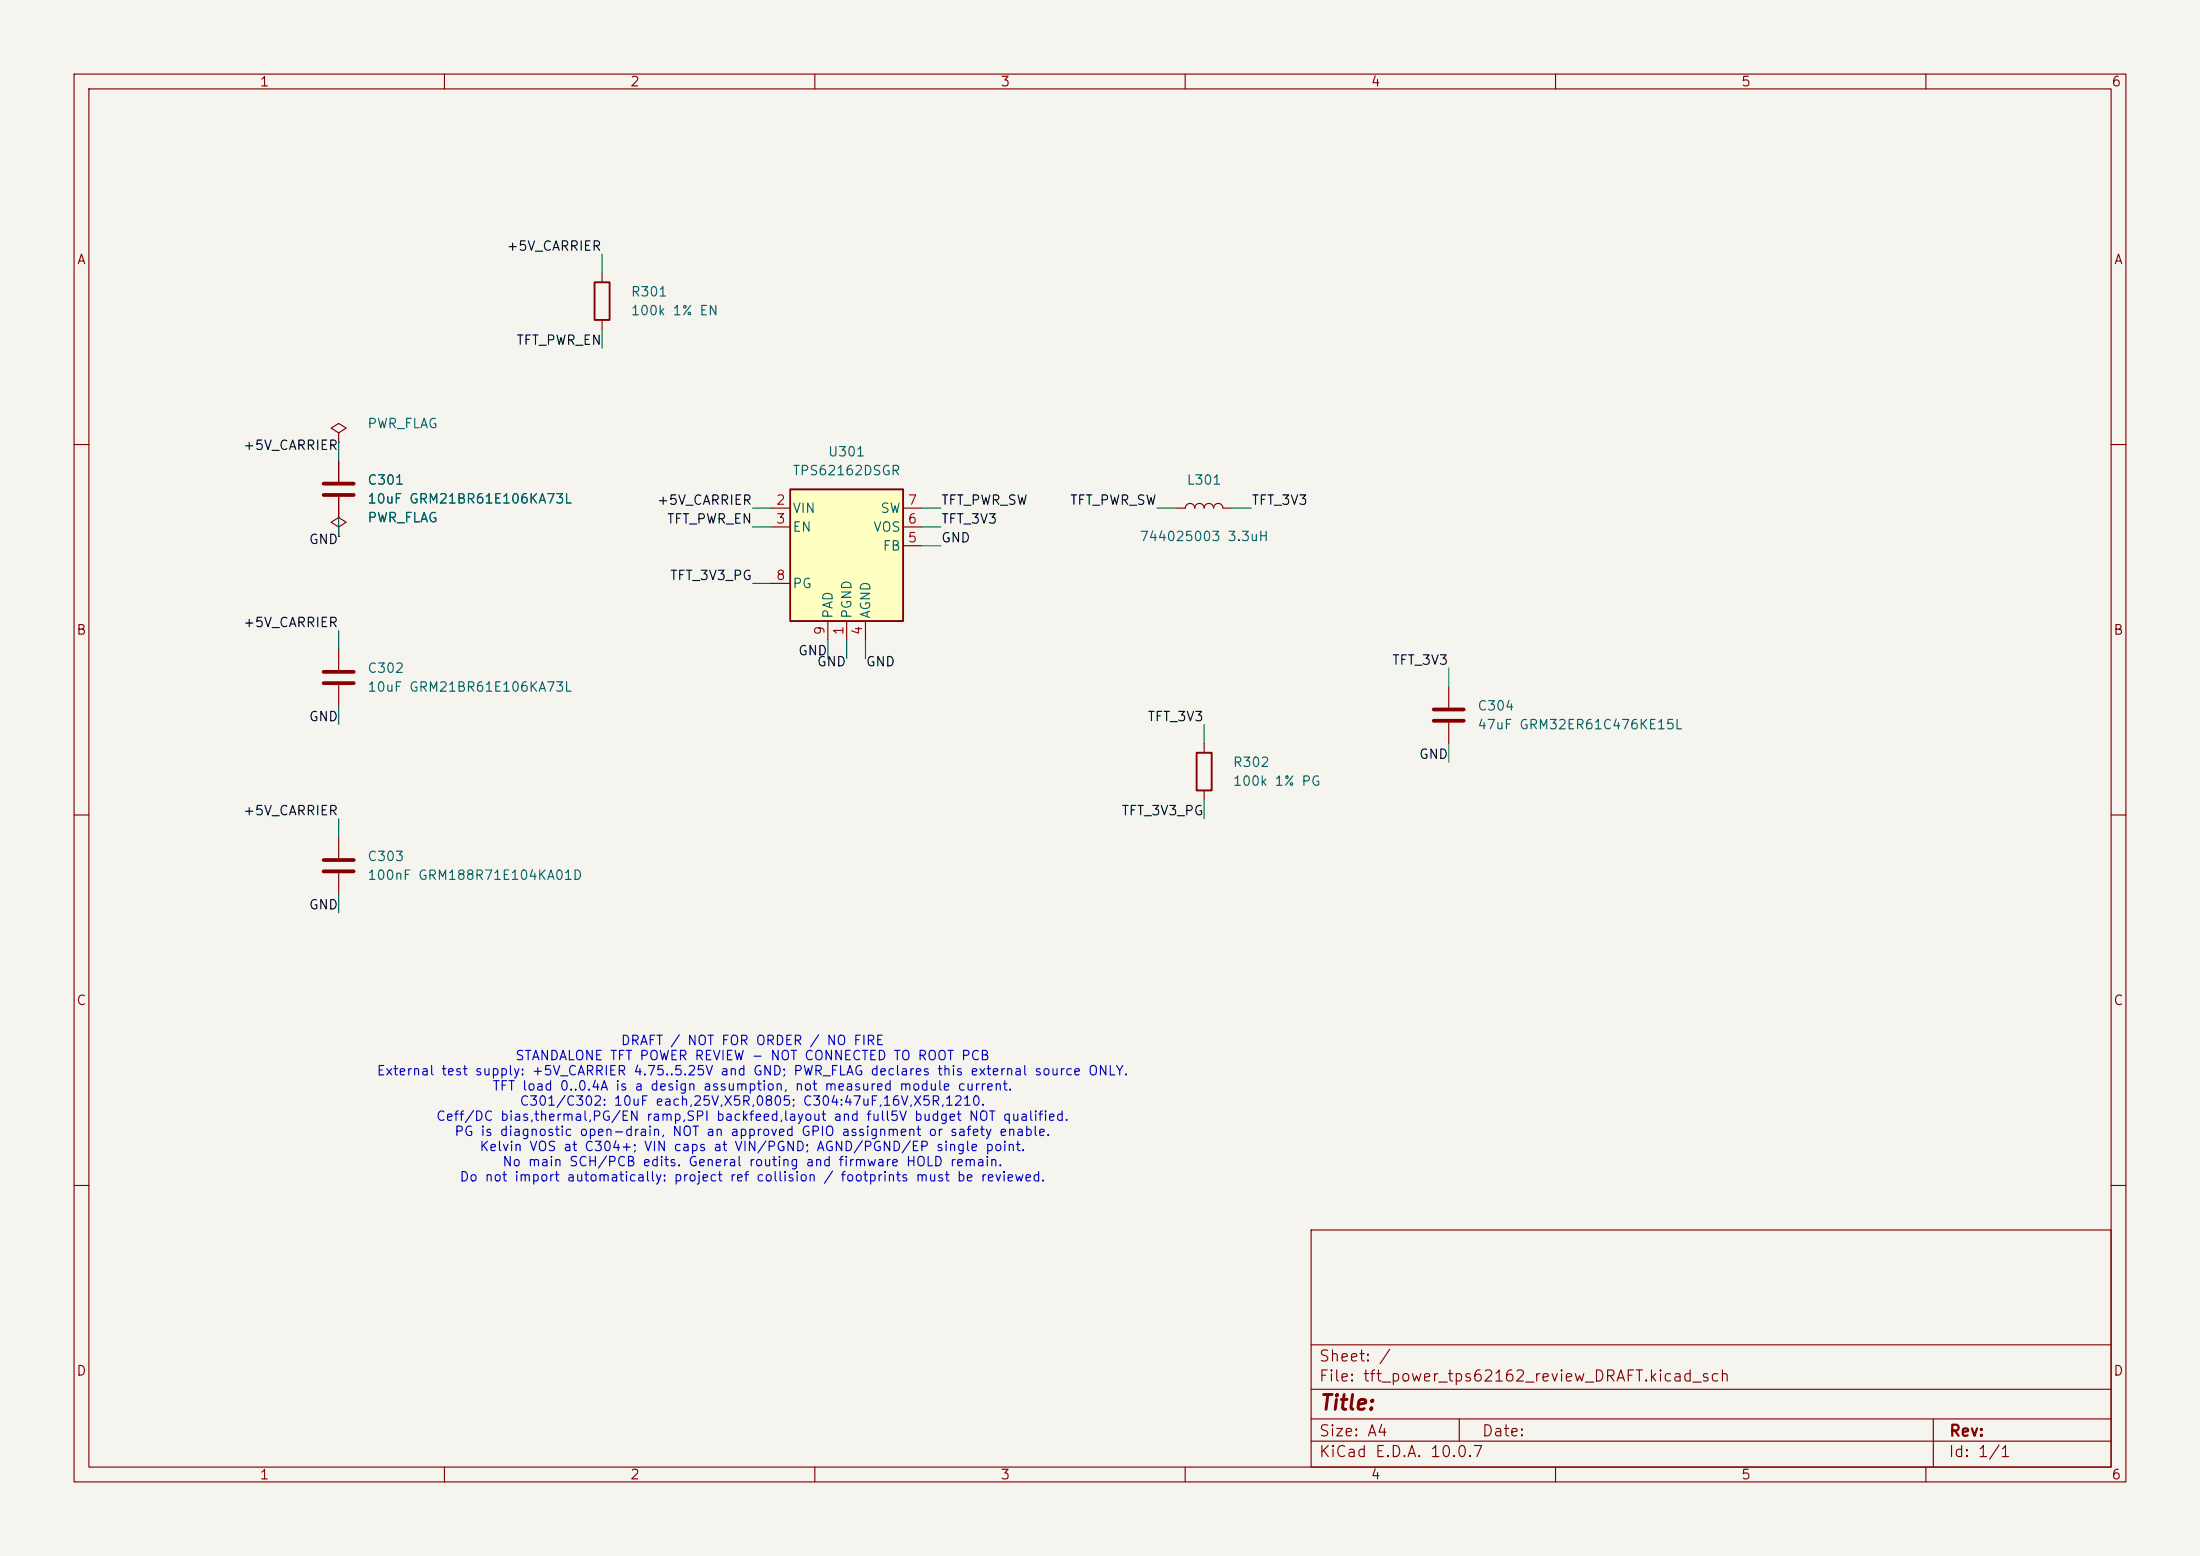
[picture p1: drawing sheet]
(kicad_sch
 (version 20250114)
 (generator "eeschema")
 (generator_version "9.0")
 (paper "A4")
 (lib_symbols
  (symbol "Regulator_Switching:TPS62170DSG"
  (pin_names
   (offset 0.254))
  (exclude_from_sim no)
  (in_bom yes)
  (on_board yes)
  (in_pos_files yes)
  (duplicate_pin_numbers_are_jumpers no)
  (property "Reference" "U" (at -7.62 11.43 0) (show_name no) (do_not_autoplace no) (effects (font (size 1.27 1.27)) (justify left)))
  (property "Value" "TPS62170DSG" (at -1.27 11.43 0) (show_name no) (do_not_autoplace no) (effects (font (size 1.27 1.27)) (justify left)))
  (property "Footprint" "Package_SON:Texas_DSG0008A_WSON-8-1EP_2x2mm_P0.5mm_EP0.9x1.6mm_ThermalVias" (at 3.81 -8.89 0) (show_name no) (do_not_autoplace no) (hide yes) (effects (font (size 1.27 1.27)) (justify left)))
  (property "Datasheet" "http://www.ti.com/lit/ds/symlink/tps62170.pdf" (at 0 13.97 0) (show_name no) (do_not_autoplace no) (hide yes) (effects (font (size 1.27 1.27))))
  (property "Description" "500mA Step-Down Converter with DCS-Control, adjustable output, 3-17V input voltage, WSON-8" (at 0 0 0) (show_name no) (do_not_autoplace no) (hide yes) (effects (font (size 1.27 1.27))))
  (symbol "TPS62170DSG_0_1"
   (rectangle (start -7.62 10.16) (end 7.62 -7.62) (stroke (width 0.254) (type default)) (fill (type background))))
  (symbol "TPS62170DSG_1_1"
   (pin power_in line (at 0 -10.16 90) (length 2.54) (name "PGND" (effects (font (size 1.27 1.27)))) (number "1" (effects (font (size 1.27 1.27)))))
   (pin power_in line (at -10.16 7.62 0) (length 2.54) (name "VIN" (effects (font (size 1.27 1.27)))) (number "2" (effects (font (size 1.27 1.27)))))
   (pin input line (at -10.16 5.08 0) (length 2.54) (name "EN" (effects (font (size 1.27 1.27)))) (number "3" (effects (font (size 1.27 1.27)))))
   (pin power_in line (at 2.54 -10.16 90) (length 2.54) (name "AGND" (effects (font (size 1.27 1.27)))) (number "4" (effects (font (size 1.27 1.27)))))
   (pin input line (at 10.16 2.54 180) (length 2.54) (name "FB" (effects (font (size 1.27 1.27)))) (number "5" (effects (font (size 1.27 1.27)))))
   (pin input line (at 10.16 5.08 180) (length 2.54) (name "VOS" (effects (font (size 1.27 1.27)))) (number "6" (effects (font (size 1.27 1.27)))))
   (pin output line (at 10.16 7.62 180) (length 2.54) (name "SW" (effects (font (size 1.27 1.27)))) (number "7" (effects (font (size 1.27 1.27)))))
   (pin open_collector line (at -10.16 -2.54 0) (length 2.54) (name "PG" (effects (font (size 1.27 1.27)))) (number "8" (effects (font (size 1.27 1.27)))))
   (pin power_in line (at -2.54 -10.16 90) (length 2.54) (name "PAD" (effects (font (size 1.27 1.27)))) (number "9" (effects (font (size 1.27 1.27))))))
  (embedded_fonts no))
  (symbol "Device:L"
  (pin_numbers (hide yes))
  (pin_names
   (offset 1.016) (hide yes))
  (exclude_from_sim no)
  (in_bom yes)
  (on_board yes)
  (in_pos_files yes)
  (duplicate_pin_numbers_are_jumpers no)
  (property "Reference" "L" (at -1.27 0 90) (show_name no) (do_not_autoplace no) (effects (font (size 1.27 1.27))))
  (property "Value" "L" (at 1.905 0 90) (show_name no) (do_not_autoplace no) (effects (font (size 1.27 1.27))))
  (property "Footprint" "" (at 0 0 0) (show_name no) (do_not_autoplace no) (hide yes) (effects (font (size 1.27 1.27))))
  (property "Datasheet" "" (at 0 0 0) (show_name no) (do_not_autoplace no) (hide yes) (effects (font (size 1.27 1.27))))
  (property "Description" "Inductor" (at 0 0 0) (show_name no) (do_not_autoplace no) (hide yes) (effects (font (size 1.27 1.27))))
  (symbol "L_0_1"
   (arc (start 0 2.54) (mid 0.6323 1.905) (end 0 1.27) (stroke (width 0) (type default)) (fill (type none)))
   (arc (start 0 1.27) (mid 0.6323 0.635) (end 0 0) (stroke (width 0) (type default)) (fill (type none)))
   (arc (start 0 0) (mid 0.6323 -0.635) (end 0 -1.27) (stroke (width 0) (type default)) (fill (type none)))
   (arc (start 0 -1.27) (mid 0.6323 -1.905) (end 0 -2.54) (stroke (width 0) (type default)) (fill (type none))))
  (symbol "L_1_1"
   (pin passive line (at 0 3.81 270) (length 1.27) (name "1" (effects (font (size 1.27 1.27)))) (number "1" (effects (font (size 1.27 1.27)))))
   (pin passive line (at 0 -3.81 90) (length 1.27) (name "2" (effects (font (size 1.27 1.27)))) (number "2" (effects (font (size 1.27 1.27))))))
  (embedded_fonts no))
  (symbol "Device:C"
  (pin_numbers (hide yes))
  (pin_names
   (offset 0.254))
  (exclude_from_sim no)
  (in_bom yes)
  (on_board yes)
  (in_pos_files yes)
  (duplicate_pin_numbers_are_jumpers no)
  (property "Reference" "C" (at 0.635 2.54 0) (show_name no) (do_not_autoplace no) (effects (font (size 1.27 1.27)) (justify left)))
  (property "Value" "C" (at 0.635 -2.54 0) (show_name no) (do_not_autoplace no) (effects (font (size 1.27 1.27)) (justify left)))
  (property "Footprint" "" (at 0.9652 -3.81 0) (show_name no) (do_not_autoplace no) (hide yes) (effects (font (size 1.27 1.27))))
  (property "Datasheet" "" (at 0 0 0) (show_name no) (do_not_autoplace no) (hide yes) (effects (font (size 1.27 1.27))))
  (property "Description" "Unpolarized capacitor" (at 0 0 0) (show_name no) (do_not_autoplace no) (hide yes) (effects (font (size 1.27 1.27))))
  (symbol "C_0_1"
   (polyline (pts (xy -2.032 0.762) (xy 2.032 0.762)) (stroke (width 0.508) (type default)) (fill (type none)))
   (polyline (pts (xy -2.032 -0.762) (xy 2.032 -0.762)) (stroke (width 0.508) (type default)) (fill (type none))))
  (symbol "C_1_1"
   (pin passive line (at 0 3.81 270) (length 2.794) (name "" (effects (font (size 1.27 1.27)))) (number "1" (effects (font (size 1.27 1.27)))))
   (pin passive line (at 0 -3.81 90) (length 2.794) (name "" (effects (font (size 1.27 1.27)))) (number "2" (effects (font (size 1.27 1.27))))))
  (embedded_fonts no))
  (symbol "Device:R"
  (pin_numbers (hide yes))
  (pin_names
   (offset 0))
  (exclude_from_sim no)
  (in_bom yes)
  (on_board yes)
  (in_pos_files yes)
  (duplicate_pin_numbers_are_jumpers no)
  (property "Reference" "R" (at 2.032 0 90) (show_name no) (do_not_autoplace no) (effects (font (size 1.27 1.27))))
  (property "Value" "R" (at 0 0 90) (show_name no) (do_not_autoplace no) (effects (font (size 1.27 1.27))))
  (property "Footprint" "" (at -1.778 0 90) (show_name no) (do_not_autoplace no) (hide yes) (effects (font (size 1.27 1.27))))
  (property "Datasheet" "" (at 0 0 0) (show_name no) (do_not_autoplace no) (hide yes) (effects (font (size 1.27 1.27))))
  (property "Description" "Resistor" (at 0 0 0) (show_name no) (do_not_autoplace no) (hide yes) (effects (font (size 1.27 1.27))))
  (symbol "R_0_1"
   (rectangle (start -1.016 -2.54) (end 1.016 2.54) (stroke (width 0.254) (type default)) (fill (type none))))
  (symbol "R_1_1"
   (pin passive line (at 0 3.81 270) (length 1.27) (name "" (effects (font (size 1.27 1.27)))) (number "1" (effects (font (size 1.27 1.27)))))
   (pin passive line (at 0 -3.81 90) (length 1.27) (name "" (effects (font (size 1.27 1.27)))) (number "2" (effects (font (size 1.27 1.27))))))
  (embedded_fonts no))
  (symbol "power:PWR_FLAG"
  (power global)
  (pin_numbers (hide yes))
  (pin_names
   (offset 0) (hide yes))
  (exclude_from_sim no)
  (in_bom yes)
  (on_board yes)
  (in_pos_files yes)
  (duplicate_pin_numbers_are_jumpers no)
  (property "Reference" "#FLG" (at 0 1.905 0) (show_name no) (do_not_autoplace no) (hide yes) (effects (font (size 1.27 1.27))))
  (property "Value" "PWR_FLAG" (at 0 3.81 0) (show_name no) (do_not_autoplace no) (effects (font (size 1.27 1.27))))
  (property "Footprint" "" (at 0 0 0) (show_name no) (do_not_autoplace no) (hide yes) (effects (font (size 1.27 1.27))))
  (property "Datasheet" "" (at 0 0 0) (show_name no) (do_not_autoplace no) (hide yes) (effects (font (size 1.27 1.27))))
  (property "Description" "Special symbol for telling ERC where power comes from" (at 0 0 0) (show_name no) (do_not_autoplace no) (hide yes) (effects (font (size 1.27 1.27))))
  (symbol "PWR_FLAG_0_0"
   (pin power_out line (at 0 0 90) (length 0) (name "" (effects (font (size 1.27 1.27)))) (number "1" (effects (font (size 1.27 1.27))))))
  (symbol "PWR_FLAG_0_1"
   (polyline (pts (xy 0 0) (xy 0 1.27) (xy -1.016 1.905) (xy 0 2.54) (xy 1.016 1.905) (xy 0 1.27)) (stroke (width 0) (type default)) (fill (type none))))
  (embedded_fonts no)))
 (symbol
 (lib_name "Regulator_Switching:TPS62170DSG")
 (lib_id "Regulator_Switching:TPS62170DSG")
 (at 114.3 76.2 0)
 (unit 1)
 (exclude_from_sim no)
 (in_bom yes)
 (on_board yes)
 (dnp no)
 (property "Reference" "U301"
  (at 114.3 60.96 0)
  (effects (font (size 1.27 1.27))))
 (property "Value" "TPS62162DSGR"
  (at 114.3 63.5 0)
  (effects (font (size 1.27 1.27))))
 (property "Footprint" "Package_SON:Texas_DSG0008A_WSON-8-1EP_2x2mm_P0.5mm_EP0.9x1.6mm_ThermalVias"
  (at 114.3 76.2 0)
  (effects (font (size 1.27 1.27)) (hide yes)))
 (property "Datasheet" "https://www.ti.com/lit/ds/symlink/tps62160.pdf"
  (at 114.3 76.2 0)
  (effects (font (size 1.27 1.27)) (hide yes)))
 (property "Description" "TPS62162DSGR fixed3.3V/1A. Reused TPS62170DSG geometry only: all9pins checked against TPS6216x SLVSAM2E p4. Standalone review, not integrated."
 (id 0)
 (at 114.3 76.2 0)
 (effects
  (font (size 1.27 1.27))
  (hide yes)))
 (pin "1")
 (pin "2")
 (pin "3")
 (pin "4")
 (pin "5")
 (pin "6")
 (pin "7")
 (pin "8")
 (pin "9")
 (instances
  (project "tft_power_tps62162_review_DRAFT" (path "" (reference "U301") (unit 1)))))
 (symbol
 (lib_name "Device:L")
 (lib_id "Device:L")
 (at 162.56 68.58 90)
 (unit 1)
 (exclude_from_sim no)
 (in_bom yes)
 (on_board yes)
 (dnp no)
 (property "Reference" "L301"
  (at 162.56 64.77 90)
  (effects (font (size 1.27 1.27))))
 (property "Value" "744025003 3.3uH"
  (at 162.56 72.39 90)
  (effects (font (size 1.27 1.27))))
 (property "Footprint" "Sirokko_TFT_Passives:L_Wuerth_744025003_2828_Reflow"
  (at 162.56 68.58 0)
  (effects (font (size 1.27 1.27)) (hide yes)))
 (property "Datasheet" "~"
  (at 162.56 68.58 0)
  (effects (font (size 1.27 1.27)) (hide yes)))
 (pin "1")
 (pin "2")
 (instances
  (project "tft_power_tps62162_review_DRAFT" (path "" (reference "L301") (unit 1)))))
 (symbol
 (lib_name "Device:C")
 (lib_id "Device:C")
 (at 45.72 66.04 0)
 (unit 1)
 (exclude_from_sim no)
 (in_bom yes)
 (on_board yes)
 (dnp no)
 (property "Reference" "C301"
  (at 49.53 64.77 0)
  (effects (font (size 1.27 1.27)) (justify left)))
 (property "Value" "10uF GRM21BR61E106KA73L"
  (at 49.53 67.31 0)
  (effects (font (size 1.27 1.27)) (justify left)))
 (property "Footprint" "Sirokko_TFT_Passives:C_Murata_GRM21B_2012_Reflow"
  (at 45.72 66.04 0)
  (effects (font (size 1.27 1.27)) (hide yes)))
 (property "Datasheet" "~"
  (at 45.72 66.04 0)
  (effects (font (size 1.27 1.27)) (hide yes)))
 (pin "1")
 (pin "2")
 (instances
  (project "tft_power_tps62162_review_DRAFT" (path "" (reference "C301") (unit 1)))))
 (symbol
 (lib_name "Device:C")
 (lib_id "Device:C")
 (at 45.72 91.44 0)
 (unit 1)
 (exclude_from_sim no)
 (in_bom yes)
 (on_board yes)
 (dnp no)
 (property "Reference" "C302"
  (at 49.53 90.17 0)
  (effects (font (size 1.27 1.27)) (justify left)))
 (property "Value" "10uF GRM21BR61E106KA73L"
  (at 49.53 92.71 0)
  (effects (font (size 1.27 1.27)) (justify left)))
 (property "Footprint" "Sirokko_TFT_Passives:C_Murata_GRM21B_2012_Reflow"
  (at 45.72 91.44 0)
  (effects (font (size 1.27 1.27)) (hide yes)))
 (property "Datasheet" "~"
  (at 45.72 91.44 0)
  (effects (font (size 1.27 1.27)) (hide yes)))
 (pin "1")
 (pin "2")
 (instances
  (project "tft_power_tps62162_review_DRAFT" (path "" (reference "C302") (unit 1)))))
 (symbol
 (lib_name "Device:C")
 (lib_id "Device:C")
 (at 45.72 116.84 0)
 (unit 1)
 (exclude_from_sim no)
 (in_bom yes)
 (on_board yes)
 (dnp no)
 (property "Reference" "C303"
  (at 49.53 115.57 0)
  (effects (font (size 1.27 1.27)) (justify left)))
 (property "Value" "100nF GRM188R71E104KA01D"
  (at 49.53 118.11 0)
  (effects (font (size 1.27 1.27)) (justify left)))
 (property "Footprint" "Sirokko_TFT_Passives:C_Murata_GRM188_1608_Reflow"
  (at 45.72 116.84 0)
  (effects (font (size 1.27 1.27)) (hide yes)))
 (property "Datasheet" "~"
  (at 45.72 116.84 0)
  (effects (font (size 1.27 1.27)) (hide yes)))
 (pin "1")
 (pin "2")
 (instances
  (project "tft_power_tps62162_review_DRAFT" (path "" (reference "C303") (unit 1)))))
 (symbol
 (lib_name "Device:C")
 (lib_id "Device:C")
 (at 195.58 96.52 0)
 (unit 1)
 (exclude_from_sim no)
 (in_bom yes)
 (on_board yes)
 (dnp no)
 (property "Reference" "C304"
  (at 199.39 95.25 0)
  (effects (font (size 1.27 1.27)) (justify left)))
 (property "Value" "47uF GRM32ER61C476KE15L"
  (at 199.39 97.79 0)
  (effects (font (size 1.27 1.27)) (justify left)))
 (property "Footprint" "Sirokko_TFT_Passives:C_Murata_GRM32E_3225_Reflow"
  (at 195.58 96.52 0)
  (effects (font (size 1.27 1.27)) (hide yes)))
 (property "Datasheet" "~"
  (at 195.58 96.52 0)
  (effects (font (size 1.27 1.27)) (hide yes)))
 (pin "1")
 (pin "2")
 (instances
  (project "tft_power_tps62162_review_DRAFT" (path "" (reference "C304") (unit 1)))))
 (symbol
 (lib_name "Device:R")
 (lib_id "Device:R")
 (at 81.28 40.64 0)
 (unit 1)
 (exclude_from_sim no)
 (in_bom yes)
 (on_board yes)
 (dnp no)
 (property "Reference" "R301"
  (at 85.09 39.37 0)
  (effects (font (size 1.27 1.27)) (justify left)))
 (property "Value" "100k 1% EN"
  (at 85.09 41.91 0)
  (effects (font (size 1.27 1.27)) (justify left)))
 (property "Footprint" "Sirokko_TFT_Passives:R_Yageo_RC0603_1608_Reflow"
  (at 81.28 40.64 0)
  (effects (font (size 1.27 1.27)) (hide yes)))
 (property "Datasheet" "https://static.chipdip.ru/lib/720/DOC012720002.pdf"
  (at 81.28 40.64 0)
  (effects (font (size 1.27 1.27)) (hide yes)))
 (property "MPN" "RC0603FR-07100KL"
 (id 0)
 (at 81.28 40.64 0)
 (effects
  (font (size 1.27 1.27))
  (hide yes)))
 (property "Manufacturer" "Yageo"
 (id 1)
 (at 81.28 40.64 0)
 (effects
  (font (size 1.27 1.27))
  (hide yes)))
 (property "Supplier" "ChipDip9000632023"
 (id 2)
 (at 81.28 40.64 0)
 (effects
  (font (size 1.27 1.27))
  (hide yes)))
 (property "Supplier_URL" "https://www.chipdip.ru/product/rc0603fr-07100kl"
 (id 3)
 (at 81.28 40.64 0)
 (effects
  (font (size 1.27 1.27))
  (hide yes)))
 (pin "1")
 (pin "2")
 (instances
  (project "tft_power_tps62162_review_DRAFT" (path "" (reference "R301") (unit 1)))))
 (symbol
 (lib_name "Device:R")
 (lib_id "Device:R")
 (at 162.56 104.14 0)
 (unit 1)
 (exclude_from_sim no)
 (in_bom yes)
 (on_board yes)
 (dnp no)
 (property "Reference" "R302"
  (at 166.37 102.87 0)
  (effects (font (size 1.27 1.27)) (justify left)))
 (property "Value" "100k 1% PG"
  (at 166.37 105.41 0)
  (effects (font (size 1.27 1.27)) (justify left)))
 (property "Footprint" "Sirokko_TFT_Passives:R_Yageo_RC0603_1608_Reflow"
  (at 162.56 104.14 0)
  (effects (font (size 1.27 1.27)) (hide yes)))
 (property "Datasheet" "https://static.chipdip.ru/lib/720/DOC012720002.pdf"
  (at 162.56 104.14 0)
  (effects (font (size 1.27 1.27)) (hide yes)))
 (property "MPN" "RC0603FR-07100KL"
 (id 0)
 (at 162.56 104.14 0)
 (effects
  (font (size 1.27 1.27))
  (hide yes)))
 (property "Manufacturer" "Yageo"
 (id 1)
 (at 162.56 104.14 0)
 (effects
  (font (size 1.27 1.27))
  (hide yes)))
 (property "Supplier" "ChipDip9000632023"
 (id 2)
 (at 162.56 104.14 0)
 (effects
  (font (size 1.27 1.27))
  (hide yes)))
 (property "Supplier_URL" "https://www.chipdip.ru/product/rc0603fr-07100kl"
 (id 3)
 (at 162.56 104.14 0)
 (effects
  (font (size 1.27 1.27))
  (hide yes)))
 (pin "1")
 (pin "2")
 (instances
  (project "tft_power_tps62162_review_DRAFT" (path "" (reference "R302") (unit 1)))))
 (symbol
 (lib_name "power:PWR_FLAG")
 (lib_id "power:PWR_FLAG")
 (at 45.72 59.69 0)
 (unit 1)
 (exclude_from_sim no)
 (in_bom yes)
 (on_board yes)
 (dnp no)
 (property "Reference" "#FLG301"
  (at 45.72 55.88 0)
  (effects (font (size 1.27 1.27)) (hide yes)))
 (property "Value" "PWR_FLAG"
  (at 49.53 57.15 0)
  (effects (font (size 1.27 1.27)) (justify left)))
 (property "Footprint" ""
  (at 45.72 59.69 0)
  (effects (font (size 1.27 1.27)) (hide yes)))
 (property "Datasheet" "~"
  (at 45.72 59.69 0)
  (effects (font (size 1.27 1.27)) (hide yes)))
 (pin "1")
 (instances
  (project "tft_power_tps62162_review_DRAFT" (path "" (reference "#FLG301") (unit 1)))))
 (symbol
 (lib_name "power:PWR_FLAG")
 (lib_id "power:PWR_FLAG")
 (at 45.72 72.39 0)
 (unit 1)
 (exclude_from_sim no)
 (in_bom yes)
 (on_board yes)
 (dnp no)
 (property "Reference" "#FLG302"
  (at 45.72 68.58 0)
  (effects (font (size 1.27 1.27)) (hide yes)))
 (property "Value" "PWR_FLAG"
  (at 49.53 69.85 0)
  (effects (font (size 1.27 1.27)) (justify left)))
 (property "Footprint" ""
  (at 45.72 72.39 0)
  (effects (font (size 1.27 1.27)) (hide yes)))
 (property "Datasheet" "~"
  (at 45.72 72.39 0)
  (effects (font (size 1.27 1.27)) (hide yes)))
 (pin "1")
 (instances
  (project "tft_power_tps62162_review_DRAFT" (path "" (reference "#FLG302") (unit 1)))))
 (wire
 (pts
  (xy 104.14 68.58) (xy 101.6 68.58))
 (stroke
  (width 0)
  (type default)))
 (wire
 (pts
  (xy 45.72 62.23) (xy 45.72 59.69))
 (stroke
  (width 0)
  (type default)))
 (wire
 (pts
  (xy 45.72 87.63) (xy 45.72 85.09))
 (stroke
  (width 0)
  (type default)))
 (wire
 (pts
  (xy 45.72 113.03) (xy 45.72 110.49))
 (stroke
  (width 0)
  (type default)))
 (wire
 (pts
  (xy 81.28 36.83) (xy 81.28 34.29))
 (stroke
  (width 0)
  (type default)))
 (wire
 (pts
  (xy 114.3 86.36) (xy 114.3 88.9))
 (stroke
  (width 0)
  (type default)))
 (wire
 (pts
  (xy 116.84 86.36) (xy 116.84 88.9))
 (stroke
  (width 0)
  (type default)))
 (wire
 (pts
  (xy 124.46 73.66) (xy 127 73.66))
 (stroke
  (width 0)
  (type default)))
 (wire
 (pts
  (xy 111.76 86.36) (xy 111.76 88.9))
 (stroke
  (width 0)
  (type default)))
 (wire
 (pts
  (xy 45.72 69.85) (xy 45.72 72.39))
 (stroke
  (width 0)
  (type default)))
 (wire
 (pts
  (xy 45.72 95.25) (xy 45.72 97.79))
 (stroke
  (width 0)
  (type default)))
 (wire
 (pts
  (xy 45.72 120.65) (xy 45.72 123.19))
 (stroke
  (width 0)
  (type default)))
 (wire
 (pts
  (xy 195.58 100.33) (xy 195.58 102.87))
 (stroke
  (width 0)
  (type default)))
 (wire
 (pts
  (xy 104.14 71.12) (xy 101.6 71.12))
 (stroke
  (width 0)
  (type default)))
 (wire
 (pts
  (xy 81.28 44.45) (xy 81.28 46.99))
 (stroke
  (width 0)
  (type default)))
 (wire
 (pts
  (xy 124.46 68.58) (xy 127 68.58))
 (stroke
  (width 0)
  (type default)))
 (wire
 (pts
  (xy 158.75 68.58) (xy 156.21 68.58))
 (stroke
  (width 0)
  (type default)))
 (wire
 (pts
  (xy 124.46 71.12) (xy 127 71.12))
 (stroke
  (width 0)
  (type default)))
 (wire
 (pts
  (xy 166.37 68.58) (xy 168.91 68.58))
 (stroke
  (width 0)
  (type default)))
 (wire
 (pts
  (xy 195.58 92.71) (xy 195.58 90.17))
 (stroke
  (width 0)
  (type default)))
 (wire
 (pts
  (xy 162.56 100.33) (xy 162.56 97.79))
 (stroke
  (width 0)
  (type default)))
 (wire
 (pts
  (xy 104.14 78.74) (xy 101.6 78.74))
 (stroke
  (width 0)
  (type default)))
 (wire
 (pts
  (xy 162.56 107.95) (xy 162.56 110.49))
 (stroke
  (width 0)
  (type default)))
 (label "+5V_CARRIER"
  (at 101.6 68.58 180)
  (effects (font (size 1.27 1.27)) (justify right bottom)))
 (label "+5V_CARRIER"
  (at 45.72 59.69 0)
  (effects (font (size 1.27 1.27)) (justify right top)))
 (label "+5V_CARRIER"
  (at 45.72 85.09 0)
  (effects (font (size 1.27 1.27)) (justify right bottom)))
 (label "+5V_CARRIER"
  (at 45.72 110.49 0)
  (effects (font (size 1.27 1.27)) (justify right bottom)))
 (label "+5V_CARRIER"
  (at 81.28 34.29 0)
  (effects (font (size 1.27 1.27)) (justify right bottom)))
 (label "GND"
  (at 114.3 88.9 0)
  (effects (font (size 1.27 1.27)) (justify right top)))
 (label "GND"
  (at 116.84 88.9 0)
  (effects (font (size 1.27 1.27)) (justify left top)))
 (label "GND"
  (at 127 73.66 0)
  (effects (font (size 1.27 1.27)) (justify left bottom)))
 (label "GND"
  (at 111.76 88.9 0)
  (effects (font (size 1.27 1.27)) (justify right bottom)))
 (label "GND"
  (at 45.72 72.39 0)
  (effects (font (size 1.27 1.27)) (justify right top)))
 (label "GND"
  (at 45.72 97.79 0)
  (effects (font (size 1.27 1.27)) (justify right bottom)))
 (label "GND"
  (at 45.72 123.19 0)
  (effects (font (size 1.27 1.27)) (justify right bottom)))
 (label "GND"
  (at 195.58 102.87 0)
  (effects (font (size 1.27 1.27)) (justify right bottom)))
 (label "TFT_PWR_EN"
  (at 101.6 71.12 180)
  (effects (font (size 1.27 1.27)) (justify right bottom)))
 (label "TFT_PWR_EN"
  (at 81.28 46.99 0)
  (effects (font (size 1.27 1.27)) (justify right bottom)))
 (label "TFT_PWR_SW"
  (at 127 68.58 0)
  (effects (font (size 1.27 1.27)) (justify left bottom)))
 (label "TFT_PWR_SW"
  (at 156.21 68.58 180)
  (effects (font (size 1.27 1.27)) (justify right bottom)))
 (label "TFT_3V3"
  (at 127 71.12 0)
  (effects (font (size 1.27 1.27)) (justify left bottom)))
 (label "TFT_3V3"
  (at 168.91 68.58 0)
  (effects (font (size 1.27 1.27)) (justify left bottom)))
 (label "TFT_3V3"
  (at 195.58 90.17 0)
  (effects (font (size 1.27 1.27)) (justify right bottom)))
 (label "TFT_3V3"
  (at 162.56 97.79 0)
  (effects (font (size 1.27 1.27)) (justify right bottom)))
 (label "TFT_3V3_PG"
  (at 101.6 78.74 180)
  (effects (font (size 1.27 1.27)) (justify right bottom)))
 (label "TFT_3V3_PG"
  (at 162.56 110.49 0)
  (effects (font (size 1.27 1.27)) (justify right bottom)))
 (text "DRAFT / NOT FOR ORDER / NO FIRE\nSTANDALONE TFT POWER REVIEW - NOT CONNECTED TO ROOT PCB\nExternal test supply: +5V_CARRIER 4.75..5.25V and GND; PWR_FLAG declares this external source ONLY.\nTFT load 0..0.4A is a design assumption, not measured module current.\nC301/C302: 10uF each,25V,X5R,0805; C304:47uF,16V,X5R,1210.\nCeff/DC bias,thermal,PG/EN ramp,SPI backfeed,layout and full5V budget NOT qualified.\nPG is diagnostic open-drain, NOT an approved GPIO assignment or safety enable.\nKelvin VOS at C304+; VIN caps at VIN/PGND; AGND/PGND/EP single point.\nNo main SCH/PCB edits. General routing and firmware HOLD remain.\nDo not import automatically: project ref collision / footprints must be reviewed."
 (at 101.6 149.86 0)
 (effects
  (font (size 1.27 1.27))))
 (sheet_instances
  (path ""
   (page "1")))
 (embedded_fonts no))
